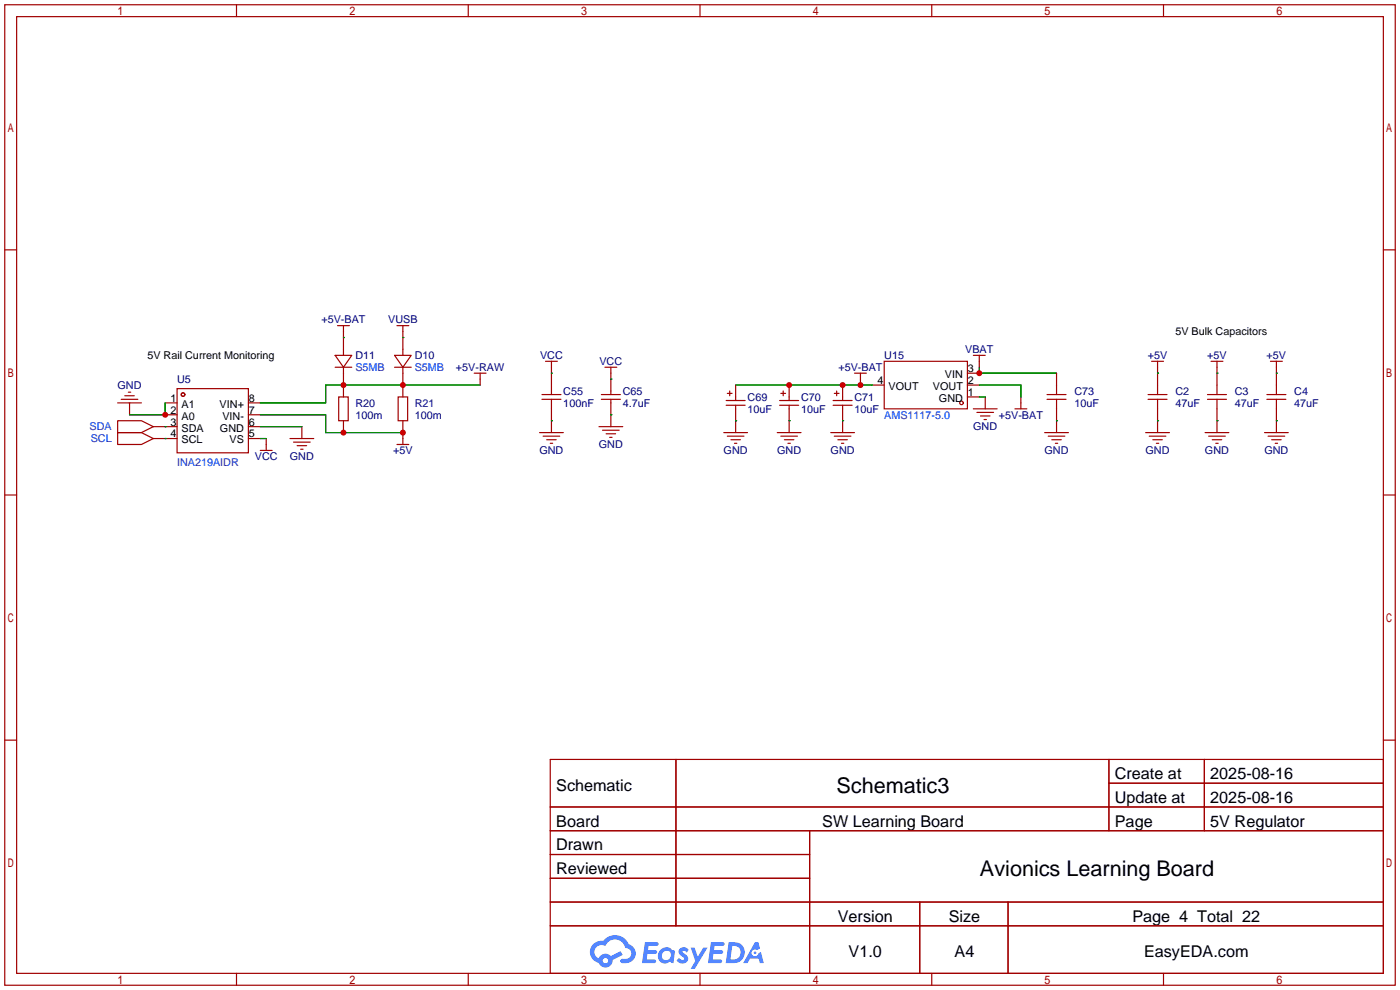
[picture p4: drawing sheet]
<svg xmlns="http://www.w3.org/2000/svg" width="299mm" height="212mm" viewBox="0 0 299 212" stroke-linecap="round" stroke-linejoin="round" font-family="sans-serif">
<g fill="none" stroke="#a10000" stroke-width=".25">
<path d="M1 1h297.2v209.6h-297.2zM3.6 3.6h292.1v204.4h-292.1zM50.5 1v2.6M100.1 1v2.6M149.6 1v2.6M199.1 1v2.6M248.7 1v2.6M1 53.4h2.6M295.7 53.4h2.5M1 105.8h2.6M295.7 105.8h2.5M1 158.2h2.6"/>
<path d="M295.7 158.2h2.5M117.6 162.3h178.1v45.7h-178.1zM117.6 172.5h178.1M117.6 177.5h178.1M144.5 162.3v35.6M173 177.5v30.5M237 162.3v15.2M237 167.4h58.7M257.4 162.3v15.2M117.6 182.6h55.4M117.6 192.8h178.1M117.6 187.7h55.4"/>
<path d="M117.6 197.9h178.1M196.6 192.8v15.2M215.4 192.8v15.2M50.5 208v2.6M100.1 208v2.6M149.6 208v2.6M199.1 208v2.6M248.7 208v2.6"/>
</g>
<g fill="#5487ff">
<path d="M145.3 202.7a1.3 1.3 0 0 1 1.9 .3l-.4 .6a.54 .54 0 0 0-.9-.2l.1 .2a1.34 1.34 0 0 1 .9 1.8 1.47 1.47 0 0 1-2.3-.1l.5-.6 .8 .5a.31 .31 0 0 0 .4-.3 .31 .31 0 0 0-.3-.4 1.12 1.12 0 0 1-.7-1.8z"/>
<path d="M147.6 202.5h.9l.6 2 1.2-2h.9l-2.7 4.6h-.9l1-1.7z"/>
<path d="M137.8 201.4h1.7a1.31 1.31 0 0 1 1.2 .2 .4 .4 0 0 1-.3 .5l-1.8 .1-.1 .9h1.6a.4 .4 0 0 1 .4 .4 .4 .4 0 0 1-.5 .4h-1.6l-.2 1.2h1.4a.46 .46 0 0 1 .5 0 .46 .46 0 0 1 .1 .5l-.4 .2h-2.6z"/>
<path d="M151.9 201.4h1.7a1.32 1.32 0 0 1 1.2 .2 .39 .39 0 0 1-.3 .5l-1.8 .1-.1 .9h1.6a.4 .4 0 0 1 .4 .4 .4 .4 0 0 1-.4 .4h-1.7l-.2 1.2h1.4a.46 .46 0 0 1 .5 0 .46 .46 0 0 1 .1 .5l-.4 .2h-2.6z"/>
<path d="M161.3 201.4h.8l.3 1.3-.6 .4a.75 .75 0 0 0-1.1 .3 .75 .75 0 0 0 .5 1 .75 .75 0 0 0 .9-.7l.5-.2 .6 2.3h-.8l-.3-.9h-1.8l-.5 .9h-1z"/>
<path d="M155.7 201.4l-.6 4.4h1.5a2.27 2.27 0 0 0 2.6-2.2 2.27 2.27 0 0 0-2.7-2.2zM156.5 202.1a1.5 1.5 0 0 1 1.8 1.6 1.5 1.5 0 0 1-1.9 1.4h-.3z"/>
<path d="M141.2 203a1.6 1.6 0 0 0-.3 2.3 1.6 1.6 0 0 0 2.3 .2l.7 .3 .3-2.4-.1-.3-.5-.1a1.58 1.58 0 0 0-2.4 0zM141.8 203.5a.98 .98 0 0 1 1.6 .4 .98 .98 0 0 1-1.1 1.3 .94 .94 0 0 1-.9-.7 .94 .94 0 0 1 .4-1z"/>
<path d="M126.8 201.8a2.37 2.37 0 0 0 1.1 4 1.54 1.54 0 0 0 1.8 1 1.54 1.54 0 0 0 1.2-1.6l2.2-1.1-.5-.8-2 1a1.57 1.57 0 0 0-2.7 .5 1.5 1.5 0 0 1-.7-2.1 1.5 1.5 0 0 1 2.2-.5 2.23 2.23 0 0 1 2.3-1.4 2.23 2.23 0 0 1 2 1.8 1.16 1.16 0 0 1 1.2 1.1 1.16 1.16 0 0 1-1.1 1.2h-.7a.47 .47 0 0 0-.5 .4 .47 .47 0 0 0 .4 .5 2.17 2.17 0 0 0 2.5-.9 2.17 2.17 0 0 0-.3-2.7l-.8-.4a3.2 3.2 0 0 0-5.5-.7l-1.1 .1zM128.8 205.3a.6 .6 0 0 1 1.2 0 .6 .6 0 0 1-1.2 0z"/>
<circle cx="161.4" cy="203.6" r=".28"/>
</g>
<g fill="none" stroke="#a10000" stroke-width=".25">
<path d="M71.6 75.9h3.6l-1.8 2.6zM71.6 78.5h3.6M72.1 69.6h2.6M73.4 69.6v6.3M73.4 78.5v6.3M84.3 75.9h3.6l-1.8 2.6zM84.3 78.5h3.6M84.8 69.6h2.6M86.1 69.6v6.3M86.1 78.5v6.3M101.3 79.8h2.6M102.6 79.8v2.5"/>
<path d="M116.6 77.2h2.5M117.9 77.2v7.1M129.3 78.5h2.5M130.6 78.5v5.8M182.6 79.8h2.6M183.9 79.8v2.5M189 77.2h17.8v10.2h-17.8zM206.8 79.8h2.5M208 75.9h2.6M209.3 75.9v2.6M225.8 79.8v4.5M246.1 77.2h2.6"/>
<path d="M247.4 77.2v7.1M258.8 77.2h2.6M260.1 77.2v7.1M271.5 77.2h2.6M272.8 77.2v7.1M25.1 89.9h5.1l2.6 1.3-2.6 1.3h-5.1zM25.1 92.5h5.1l2.6 1.2-2.6 1.3h-5.1zM25.1 86.1h5.1M25.9 85.3h3.6M26.7 84.6h2M27.4 83.8h.5M27.7 86.1v2.5"/>
<path d="M32.8 91.2h5M32.8 93.7h5M35.3 86.1h2.5M35.3 88.6h2.5M37.8 83.1h15.3v13.7h-15.3zM53.1 86.1h2.5M53.1 88.6h2.5M53.1 91.2h2.5M53.1 93.7h2.5M55.6 96.3h2.6M56.9 93.7v2.6M62 93.7h5.1"/>
<path d="M62.7 94.5h3.6M63.5 95.2h2M64.3 96h.5M64.5 91.2v2.5M72.4 84.8h2v5.1h-2zM73.4 89.9v2.6M84.8 95h2.6M85.1 84.8h2v5.1h-2zM86.1 89.9v5.1M115.3 92.5h5.1M115.8 85.3h4.1M115.8 84.3h4.1"/>
<path d="M116.1 93.2h3.5M116.8 94h2.1M117.6 94.7h.5M117.9 85.3v7.2M128 91.2h5.1M128.5 85.3h4.1M128.5 84.3h4.1M128.8 91.9h3.5M129.5 92.7h2.1M130.3 93.5h.5M130.6 85.3v5.9M154.7 92.5h5.1"/>
<path d="M155.2 85.6h4.1M155.2 86.6h4.1M155.4 93.2h3.6M155.4 84.1h1.1M156 83.6v1M156.2 94h2M157 94.7h.5M157.2 82.3v3.3M157.2 86.6v5.9M166.1 92.5h5.1M166.6 85.6h4.1M166.6 86.6h4.1"/>
<path d="M166.9 93.2h3.5M166.9 84.1h1M167.4 83.6v1M167.6 94h2.1M168.4 94.7h.5M168.7 82.3v3.3M168.7 86.6v5.9M177.5 92.5h5.1M178.1 85.6h4M178.1 86.6h4M178.3 93.2h3.6M178.3 84.1h1"/>
<path d="M178.8 83.6v1M179.1 94h2M179.8 94.7h.5M180.1 82.3v3.3M180.1 86.6v5.9M186.4 82.3h2.6M206.8 84.8h2.5M206.8 82.3h2.5M208 87.4h5.1M208.8 88.1h3.5M209.5 88.9h2.1M210.3 89.7h.5"/>
<path d="M210.6 84.8v2.6M216.9 87.4h2.6M218.2 84.8v2.6M223.3 92.5h5M223.8 85.3h4M223.8 84.3h4M224 93.2h3.6M224.8 94h2M225.6 94.7h.5M225.8 85.3v7.2M244.9 92.5h5M245.4 85.3h4"/>
<path d="M245.4 84.3h4M245.6 93.2h3.6M246.4 94h2M247.1 94.7h.5M247.4 85.3v7.2M257.6 92.5h5M258.1 85.3h4M258.1 84.3h4M258.3 93.2h3.6M259.1 94h2M259.8 94.7h.5M260.1 85.3v7.2"/>
<path d="M270.3 92.5h5M270.8 85.3h4M270.8 84.3h4M271 93.2h3.6M271.8 94h2M272.5 94.7h.5M272.8 85.3v7.2"/>
<circle cx="39.1" cy="84.3" r=".38"/>
<circle cx="205.5" cy="86.1" r=".38"/>
</g>
<g fill="none" stroke="#008700" stroke-width=".25">
<path d="M73.4 72.1h.1M86.1 72.1h.1M117.9 79.8h.1M209.3 78.5v1.3h16.5M247.4 79.8h.1M260.1 79.8h.1M272.8 79.8h.1M35.3 93.7h.1M35.3 91.2h.1M35.3 86.1v2.5h-7.6M55.6 93.7h1.3M55.6 91.2h8.9"/>
<path d="M55.6 88.6h14v3.9h16.5M102.6 82.3h-33v3.8h-14M117.9 89.9h.1M130.6 81h.1M130.6 88.6h.1M157.2 89.9h.1M157.2 82.3h29.2M168.7 89.9h.1M180.1 89.9h.1M209.3 82.3h8.9v2.5M209.3 84.8h1.3M225.8 89.9h.1"/>
<path d="M247.4 89.9h.1M260.1 89.9h.1M272.8 89.9h.1"/>
</g>
<g fill="#c00">
<circle cx="73.4" cy="82.3" r=".63"/>
<circle cx="86.1" cy="82.3" r=".63"/>
<circle cx="73.4" cy="92.5" r=".63"/>
<circle cx="86.1" cy="92.5" r=".63"/>
<circle cx="35.3" cy="88.6" r=".63"/>
<circle cx="183.9" cy="82.3" r=".63"/>
<circle cx="180.1" cy="82.3" r=".63"/>
<circle cx="168.7" cy="82.3" r=".63"/>
<circle cx="209.3" cy="79.8" r=".63"/>
</g>
<g font-size="4.6">
<text x="178.8" y="169.4">Schematic3</text>
<text x="209.4" y="187.2">Avionics Learning Board</text>
</g>
<g font-size="3.5">
<text x="238.3" y="166.5">Create at</text>
<text x="258.7" y="166.5">2025-08-16</text>
<text x="118.9" y="169.1">Schematic</text>
<text x="238.3" y="171.6">Update at</text>
<text x="258.7" y="171.6">2025-08-16</text>
<text x="118.9" y="176.7">Board</text>
<text x="175.7" y="176.7">SW Learning Board</text>
<text x="238.3" y="176.7">Page</text>
<text x="258.7" y="176.7">5V Regulator</text>
<text x="118.9" y="181.8">Drawn</text>
<text x="118.9" y="186.8">Reviewed</text>
<text x="179.1" y="197">Version</text>
<text x="202.8" y="197">Size</text>
<text x="242" y="197">Page 4 Total 22</text>
<text x="181.4" y="204.6">V1.0</text>
<text x="204" y="204.6">A4</text>
<text x="244.5" y="204.6">EasyEDA.com</text>
</g>
<g font-size="2.3" fill="#000080">
<text x="68.7" y="69.1">+5V-BAT</text>
<text x="83" y="69.1">VUSB</text>
<text x="75.9" y="76.8">D11</text>
<text x="88.6" y="76.8">D10</text>
<text x="115.4" y="76.8">VCC</text>
<text x="189" y="76.8">U15</text>
<text x="206.3" y="75.5">VBAT</text>
<text x="245.3" y="76.8">+5V</text>
<text x="258" y="76.8">+5V</text>
<text x="270.7" y="76.8">+5V</text>
<text x="25.1" y="83.1">GND</text>
<text x="37.8" y="81.8">U5</text>
<text x="97.5" y="79.3">+5V-RAW</text>
<text x="128.1" y="78">VCC</text>
<text x="179.2" y="79.3">+5V-BAT</text>
<text x="75.9" y="86.9">R20</text>
<text x="75.9" y="89.5">100m</text>
<text x="88.6" y="86.9">R21</text>
<text x="88.6" y="89.5">100m</text>
<text x="120.4" y="84.4">C55</text>
<text x="120.4" y="86.9">100nF</text>
<text x="133.1" y="84.4">C65</text>
<text x="133.1" y="86.9">4.7uF</text>
<text x="159.8" y="85.6">C69</text>
<text x="159.8" y="88.2">10uF</text>
<text x="171.2" y="85.6">C70</text>
<text x="171.2" y="88.2">10uF</text>
<text x="182.6" y="85.6">C71</text>
<text x="182.6" y="88.2">10uF</text>
<text x="213.5" y="89.5">+5V-BAT</text>
<text x="229.6" y="84.4">C73</text>
<text x="229.6" y="86.9">10uF</text>
<text x="251.2" y="84.4">C2</text>
<text x="251.2" y="86.9">47uF</text>
<text x="263.9" y="84.4">C3</text>
<text x="263.9" y="86.9">47uF</text>
<text x="276.6" y="84.4">C4</text>
<text x="276.6" y="86.9">47uF</text>
<text x="128" y="95.8">GND</text>
<text x="208" y="92">GND</text>
<text x="54.5" y="98.3">VCC</text>
<text x="62" y="98.3">GND</text>
<text x="84" y="97.1">+5V</text>
<text x="115.3" y="97.1">GND</text>
<text x="154.7" y="97.1">GND</text>
<text x="166.1" y="97.1">GND</text>
<text x="177.5" y="97.1">GND</text>
<text x="223.2" y="97.1">GND</text>
<text x="244.8" y="97.1">GND</text>
<text x="257.5" y="97.1">GND</text>
<text x="270.2" y="97.1">GND</text>
</g>
<g font-size="2.3">
<text x="251.2" y="71.7">5V Bulk Capacitors</text>
<text x="31.5" y="76.8">5V Rail Current Monitoring</text>
<text x="187.6" y="82.1">4</text>
<text x="189.9" y="83.3">VOUT</text>
<text x="199.4" y="83.3">VOUT</text>
<text x="202" y="80.8">VIN</text>
<text x="206.9" y="82.1">2</text>
<text x="206.9" y="79.5">3</text>
<text x="36.4" y="85.9">1</text>
<text x="36.4" y="88.4">2</text>
<text x="38.8" y="87.1">A1</text>
<text x="38.8" y="89.7">A0</text>
<text x="46.9" y="87.1">VIN+</text>
<text x="47.5" y="89.7">VIN-</text>
<text x="53.2" y="88.4">7</text>
<text x="53.2" y="85.9">8</text>
<text x="200.7" y="85.9">GND</text>
<text x="206.9" y="84.6">1</text>
<text x="36.4" y="91">3</text>
<text x="36.4" y="93.5">4</text>
<text x="38.8" y="92.2">SDA</text>
<text x="38.8" y="94.8">SCL</text>
<text x="47" y="92.2">GND</text>
<text x="49.1" y="94.8">VS</text>
<text x="53.2" y="93.5">5</text>
<text x="53.2" y="91">6</text>
</g>
<g font-size="2.3" fill="#00f">
<text x="75.9" y="79.3">S5MB</text>
<text x="88.6" y="79.3">S5MB</text>
<text x="189" y="89.5">AMS1117-5.0</text>
<text x="19.1" y="92">SDA</text>
<text x="19.4" y="94.5">SCL</text>
<text x="37.8" y="99.6">INA219AIDR</text>
</g>
</svg>
